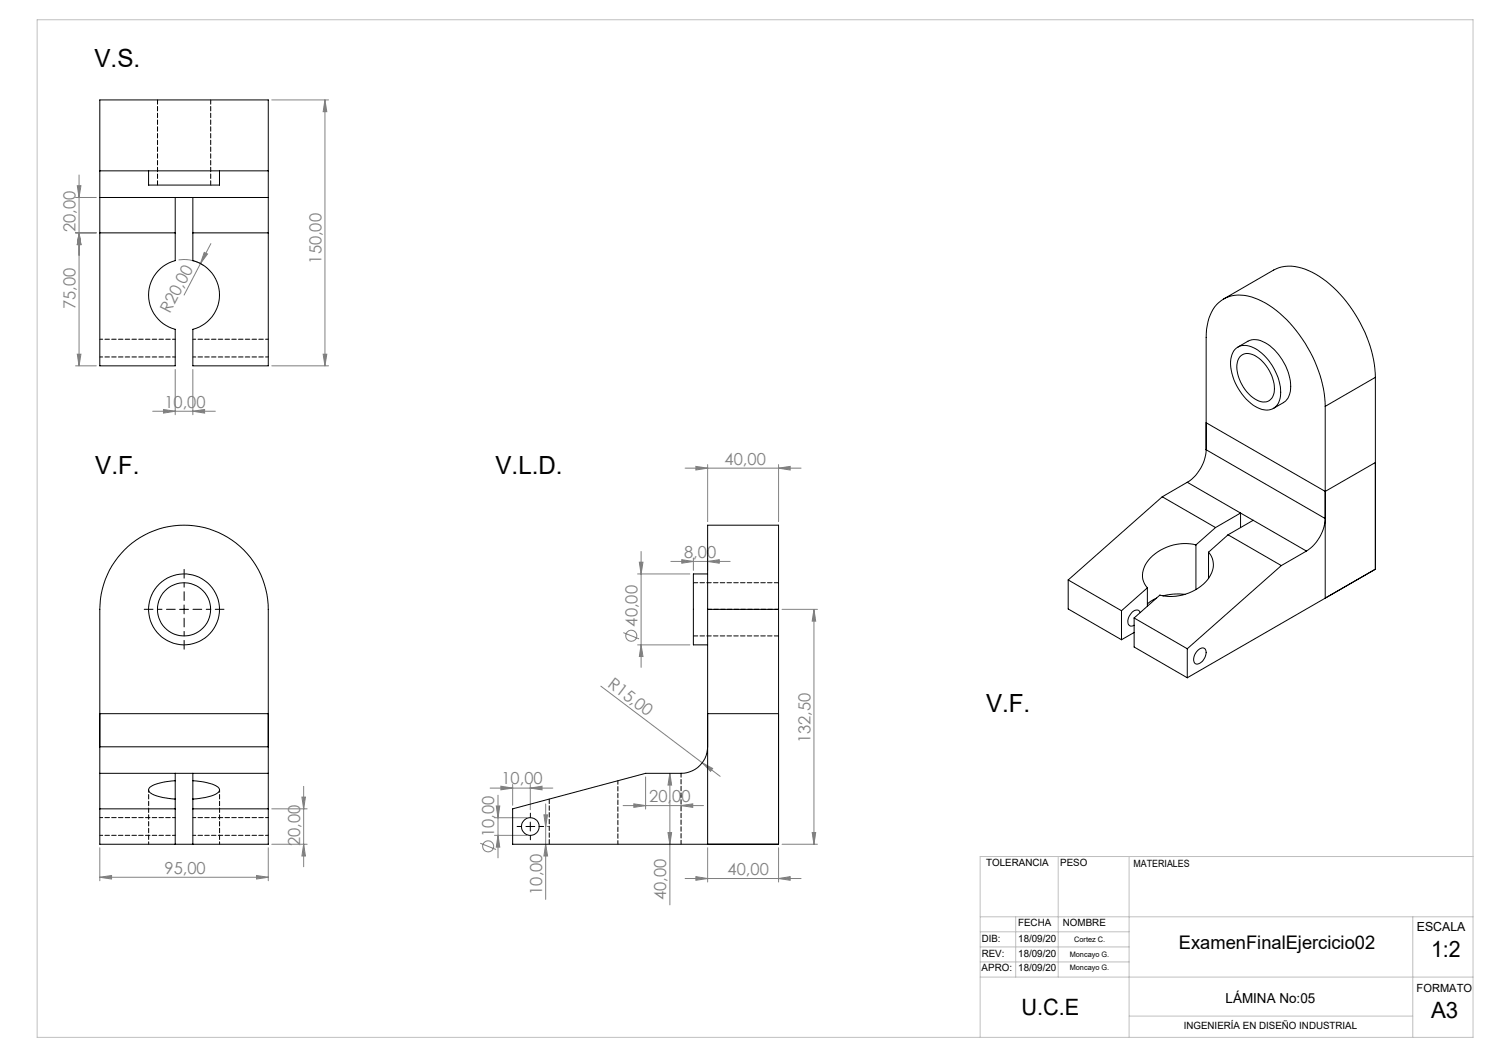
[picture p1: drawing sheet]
<svg xmlns="http://www.w3.org/2000/svg" width="420mm" height="297mm" viewBox="0 0 420 297" stroke-linecap="round" stroke-linejoin="round" font-family="sans-serif">
<g fill="none" stroke="#808080" stroke-width=".28">
<path d="M76.7 28.2h16M91.7 28.2l.5 3.3h-1zM91.7 28.2v75M21.3 55.7h5.9M21.8 52.4h1l-.5 3.3zM22.3 49.4v53.8M21.3 65.7h5.9M22.3 65.7l.5 3.3h-1zM50.4 73.3a10.2 10.2 0 0 1 7 1.6M57.6 71.2l.9 .4-1.9 2.7zM59.5 68.7l-7.6 14.5M21.8 99.9h1l-.5 3.3z"/>
<path d="M91.2 99.9h1l-.5 3.3zM21.3 103.2h5.9M43.1 116h17.6M46.1 115.5l3.3 .5-3.3 .5zM49.4 104.2v12.8M54.4 116l3.3-.5v1zM54.4 104.2v12.8M76.7 103.2h16M193.3 132h32.7M196.3 131.5l3.3 .5-3.3 .6zM199.6 131.1v16M219.6 132l3.3-.5v1.1z"/>
<path d="M219.6 131.1v16M180.3 158.6h1.1l-.6 3.3zM180.8 155.5v32.7M189.2 158.4h16.8M192.3 157.9l3.3 .5-3.3 .5zM195.6 157.4v3.5M199.6 158.4l3.3-.5v1zM199.6 157.4v3.5M175.8 178.4l4.5 1.8M179.8 161.9h14.8M220.6 171.9h10M229.6 171.9l.5 3.3h-1z"/>
<path d="M229.6 171.9v66.2M169.5 193.5l33.6 25.5M179.8 181.9h14.8M180.8 181.9l.6 3.3h-1.1zM182.1 219.1v9.1M188.9 218.1l.5 3.3h-1zM188.9 218.1v37.1M198.1 215.2l2.9 1.5-.6 .9zM28.2 239.1v9.3M75.7 239.1v9.3M76.7 228.1h9.9M76.7 238.1h9.9"/>
<path d="M85.2 224.8h.9l-.4 3.3zM85.7 238.1l.4 3.3h-.9zM85.7 221.8v22.7M135.5 237.8l4.4 1.8M138.3 222.3h17.6M139.5 230.6h9.1M139.5 235.6h9.1M140 227.3h1l-.5 3.3zM140.5 224.3v17.7M140.5 235.6l.5 3.3h-1zM141.3 221.8l3.3 .5-3.3 .5zM144.6 221.3v5.8"/>
<path d="M149.6 222.3l3.3-.5v1zM149.6 221.3v7.1M153.4 229.8h1l-.5 3.3zM153.9 238.1l.5 3.3h-1zM153.9 226.8v26.9M154.3 233.1h.6M175.8 227.2h22.6M178.8 226.7l3.3 .5-3.3 .5zM188.4 234.8h1l-.5 3.3zM192.1 227.2l3.3-.5v1zM199.6 239.1v9.7M219.6 239.1v9.7"/>
<path d="M220.6 238.1h10M229.1 234.8h1l-.5 3.3zM28.2 247.4l3.3-.5v1zM28.2 247.4h47.5M72.4 246.9l3.3 .5-3.3 .5zM193.3 247.8h32.7M196.3 247.3l3.3 .5-3.3 .5zM219.6 247.8l3.3-.5v1z"/>
<circle cx="178.1" cy="179.3" r="1.56"/>
<circle cx="137.7" cy="238.7" r="1.56"/>
</g>
<path d="M49.4 171.9h-8.7M51.9 169.4v-8.8M51.9 174.4v8.7M54.4 171.9h8.8" fill="none" stroke="#000" stroke-width=".28" stroke-dasharray="15.2 1.3 1.3 1.3" stroke-dashoffset="12.8"/>
<path d="M147.1 233.1h-1.2M149.6 230.6v-1.2M149.6 235.6v1.3M152.1 233.1h1.3" fill="none" stroke="#000" stroke-width=".28" stroke-dasharray="15.2 1.3 1.3 1.3"/>
<path d="M50.7 171.9h2.5M51.9 170.6v2.5M148.3 233.1h2.5M149.6 231.9v2.5" fill="none" stroke="#000" stroke-width=".28"/>
<path d="M10.5 5.6h405v287h-405zM276.5 258.6h139M286.5 258.6v17M298.5 241.6v34M318.5 241.6v51M398.5 258.6v34M415.5 241.6h-139v51M276.5 267.1h42M276.5 271.3h42M276.5 262.8h42M276.5 275.6h139M318.5 286.6h80" fill="none" stroke="#c0c0c0" stroke-width=".28"/>
<g fill="#808080">
<path d="M198.1 215.2l2.9 1.5-.6 .9z"/>
<path d="M57.6 71.2l.9 .4-1.9 2.7z"/>
<path d="M199.6 158.4l3.3-.5v1zM192.3 157.9l3.3 .5-3.3 .5z"/>
<path d="M178.8 226.7l3.3 .5-3.3 .5zM192.1 227.2l3.3-.5v1z"/>
<path d="M46.1 115.5l3.3 .5-3.3 .5zM54.4 116l3.3-.5v1z"/>
<path d="M28.2 247.4l3.3-.5v1zM72.4 246.9l3.3 .5-3.3 .5z"/>
<path d="M180.8 181.9l.6 3.3h-1.1zM180.3 158.6h1.1l-.6 3.3z"/>
<path d="M85.2 224.8h.9l-.4 3.3zM85.7 238.1l.4 3.3h-.9zM140 227.3h1l-.5 3.3zM140.5 235.6l.5 3.3h-1zM188.9 218.1l.5 3.3h-1zM188.4 234.8h1l-.5 3.3zM153.4 229.8h1l-.5 3.3zM153.9 238.1l.5 3.3h-1zM229.6 171.9l.5 3.3h-1zM229.1 234.8h1l-.5 3.3zM91.7 28.2l.5 3.3h-1zM91.2 99.9h1l-.5 3.3zM22.3 65.7l.5 3.3h-1zM21.8 99.9h1l-.5 3.3zM21.8 52.4h1l-.5 3.3zM22.3 65.7l.5 3.3h-1z"/>
<path d="M141.3 221.8l3.3 .5-3.3 .5zM149.6 222.3l3.3-.5v1z"/>
<path d="M196.3 131.5l3.3 .5-3.3 .6zM219.6 132l3.3-.5v1.1zM196.3 247.3l3.3 .5-3.3 .5zM219.6 247.8l3.3-.5v1z"/>
</g>
<g fill="none" stroke="#000" stroke-width=".28">
<path d="M28.2 48.2h47.5M28.2 48.2v-20h47.5v20M28.2 48.2v7.5M28.2 55.7v47.5h21.2v-10.3a10 10 0 0 1-7.5-9.7 10 10 0 0 1 7.5-9.7v-17.8M28.2 55.7h47.5M41.9 48.2v4h20v-4M54.4 55.7v17.8a10 10 0 0 1 7.5 9.7 10 10 0 0 1-7.5 9.7v10.3h21.3v-47.5M75.7 48.2v7.5M28.2 65.7h21.2M54.4 65.7h21.3M345.1 84.3l14.2-8.1a11.3 11.3 0 0 1 10.8 .6 35.8 35.8 0 0 1 15.9 19.5 30.5 30.5 0 0 1 1.9 10.1M348.4 98.5a4.5 4.5 0 0 1 5.6-.2 15.2 15.2 0 0 1 7.1 13.8 4.1 4.1 0 0 1-6.4 2.9 15.2 15.2 0 0 1-7.5-13.7l.3-1.3z"/>
<path d="M349.2 97.9l2.8-1.7a5.3 5.3 0 0 1 5.5 .8 15.1 15.1 0 0 1 6.5 13.5l-.7 1.8-.7 .8-3.4 2.1M340.2 119.2l33.6 19.4 14.1-8.1M350 100.4a3.9 3.9 0 0 1 5 .6 10.7 10.7 0 0 1 4.2 10.4 2.99 2.99 0 0 1-4.7 1.4 11.2 11.2 0 0 1-5.5-10.6l.4-1zM373.8 114.6a37.4 37.4 0 0 0-16.8-29.1 12.3 12.3 0 0 0-11.1-1.5 10.4 10.4 0 0 0-5.6 9l-.1 33.9M373.8 114.6v54.1l14.1-8.2M387.9 106.4l-14.1 8.2M387.9 106.4v54.1M334.9 136l15 8.7M334.9 136l-7.1 4.1M340.2 126.9l33.6 19.4a11.7 11.7 0 0 1-5.3 9.1M340.2 126.9a11.6 11.6 0 0 1-5.3 9.1M327.8 140.1l15.1 8.7"/>
<path d="M327.8 140.1l-26.5 23.5M337.3 153.7a13.3 13.3 0 0 0-14.2 5.6 5.4 5.4 0 0 0 .5 6.5M337.3 153.7v12.6M340.9 155.7a5.8 5.8 0 0 1-.4 7.9 13.7 13.7 0 0 1-13.3 4.2l-7.3 6.5M340.9 155.7v7.5M342.9 148.8l-5.6 4.9M346.4 150.8l15 8.7M346.4 150.8l-5.5 4.9M349.9 144.7l3.6 2.1M349.9 144.7l-7 4.1M349.9 144.7v4.1M353.5 146.8l15 8.6"/>
<path d="M353.5 146.8l-7.1 4M361.4 159.5l-26.5 23.5M368.5 155.4l-7.1 4.1M199.6 171.9v-23.8h20v23.8M199.6 161.9h-4v20h4M199.6 171.9v66.2M199.6 171.9h20M219.6 171.9v66.2h-75v-10l37.5-10h10a7.5 7.5 0 0 0 7.5-7.5M301.3 163.6v8.2l15 8.6M301.3 163.6l15 8.7M316.3 172.3v8.1M319.9 174.3l15 8.7"/>
<path d="M319.9 174.3v8.2l15 8.7M319.9 178.4l-3.6 2M321.6 172.8a1.08 1.08 0 0 0-1.9-.4 3.2 3.2 0 0 0-1.2 3.9l.4 .3 1-.2M323.6 165.8l-7.3 6.5M323.6 165.8v5.2M326.2 168.7l-2.6 1.7M334.3 167.6a16.7 16.7 0 0 0-6.3 .5M387.9 160.5l-53 30.7M334.9 183v8.2M337.9 183.4a1.24 1.24 0 0 1 1.2-.7 1.24 1.24 0 0 1 1.1 1 3.4 3.4 0 0 1-2.6 3.6 1.56 1.56 0 0 1-.7-2.3zM28.2 210.6v-38.7a23.8 23.8 0 0 1 23.7-23.8 23.8 23.8 0 0 1 23.8 23.8v38.7M28.2 210.6v7.5"/>
<path d="M28.2 218.1v20h47.5v-20M28.2 218.1h47.5M28.2 210.6h47.5M28.2 201.3h47.5M49.4 218.1v20M54.4 218.1v20M75.7 210.6v7.5M199.6 201.3h20M28.2 228.1h21.2M49.4 220.2a12.3 12.3 0 0 0-7.3 2.1l-.2 .5a3.1 3.1 0 0 0 2.7 1.8l4.8 .8M54.4 220.2a12.3 12.3 0 0 1 7.3 2.1l.2 .5a3.1 3.1 0 0 1-2.7 1.8l-4.8 .8M54.4 228.1h21.3"/>
<circle cx="51.9" cy="171.9" r="7.5"/>
<circle cx="51.9" cy="171.9" r="10"/>
<circle cx="149.6" cy="233.1" r="2.5"/>
</g>
<path d="M49.4 95.7h-21.2M75.7 95.7h-21.3M28.2 100.7h21.2M54.4 100.7h21.3M28.2 235.6h21.2M49.4 230.6h-21.2M54.4 235.6h21.3M75.7 230.6h-21.3" fill="none" stroke="#000" stroke-width=".28" stroke-dasharray="1.3 .6" stroke-dashoffset=".5"/>
<path d="M41.9 222.8v15.3M61.9 238.1v-15.3" fill="none" stroke="#000" stroke-width=".28" stroke-dasharray="1.3 .6" stroke-dashoffset=".6"/>
<path d="M199.6 171.9h20M174.3 238.1v-17.9M192.1 238.1v-20" fill="none" stroke="#000" stroke-width=".28" stroke-dasharray="1.3 .6" stroke-dashoffset=".2"/>
<path d="M154.9 238.1v-12.7" fill="none" stroke="#000" stroke-width=".28" stroke-dasharray="1.3 .6"/>
<path d="M44.4 28.2v24M59.4 52.2v-24M195.6 179.4h24M219.6 164.4h-24" fill="none" stroke="#000" stroke-width=".28" stroke-dasharray="1.3 .6" stroke-dashoffset=".1"/>
<g font-size="7.1">
<text x="26.7" y="18.8">V.S.</text>
<text x="26.9" y="133.8">V.F.</text>
<text x="139.8" y="133.8">V.L.D.</text>
<text x="278.1" y="200.7">V.F.</text>
</g>
<g font-size="6.3">
<text x="403.7" y="270">1:2</text>
<text x="288.1" y="286.2">U.C.E</text>
<text x="403.7" y="287.2">A3</text>
</g>
<text font-size="5.3" x="332.6" y="267.6">ExamenFinalEjercicio02</text>
<g font-size="4.7" fill="#808080">
<text x="21.3" y="65.5" transform="rotate(-90 21.3 65.5)">20,00</text>
<text x="90.7" y="74.4" transform="rotate(-90 90.7 74.4)">150,00</text>
<text x="21.3" y="87.1" transform="rotate(-90 21.3 87.1)">75,00</text>
<text x="47.9" y="88.6" transform="rotate(-62 47.9 88.6)">R20,00</text>
<text x="46.4" y="115">10,00</text>
<text x="204.4" y="131">40,00</text>
<text x="193" y="157.3">8,00</text>
<text x="179.8" y="176.7" transform="rotate(-90 179.8 176.7)">40,00</text>
<text x="171.1" y="193.5" transform="rotate(37 171.1 193.5)">R15,00</text>
<text x="228.6" y="209.6" transform="rotate(-90 228.6 209.6)">132,50</text>
<text x="141.4" y="221.2">10,00</text>
<text x="183.1" y="226.2">20,00</text>
<text x="84.7" y="238.6" transform="rotate(-90 84.7 238.6)">20,00</text>
<text x="139.4" y="236.1" transform="rotate(-90 139.4 236.1)">10,00</text>
<text x="46.4" y="246.4">95,00</text>
<text x="205.2" y="246.7">40,00</text>
<text x="152.9" y="252.4" transform="rotate(-90 152.9 252.4)">10,00</text>
<text x="187.9" y="253.9" transform="rotate(-90 187.9 253.9)">40,00</text>
</g>
<text font-size="3.9" x="345.7" y="283">LÁMINA No:05</text>
<text font-size="3.5" x="399.6" y="262.6">ESCALA</text>
<text font-size="3.2" x="399.6" y="279.7">FORMATO</text>
<g font-size="2.8">
<text x="278.1" y="244.3">TOLERANCIA</text>
<text x="299.1" y="244.3">PESO</text>
<text x="319.7" y="244.6">MATERIALES</text>
<text x="287.2" y="261.3">FECHA</text>
<text x="299.8" y="261.3">NOMBRE</text>
<text x="276.9" y="265.8">DIB:</text>
<text x="287.2" y="265.8">18/09/20</text>
<text x="276.9" y="273.8">APRO:</text>
<text x="276.9" y="270.1">REV:</text>
<text x="287.2" y="270.1">18/09/20</text>
<text x="287.2" y="273.8">18/09/20</text>
<text x="333.9" y="290.3">INGENIERÍA EN DISEÑO INDUSTRIAL</text>
</g>
<g font-size="2.1">
<text x="301.7" y="269.9">Moncayo G.</text>
<text x="303" y="265.8">Cortez C.</text>
<text x="301.7" y="273.7">Moncayo G.</text>
</g>
</svg>
